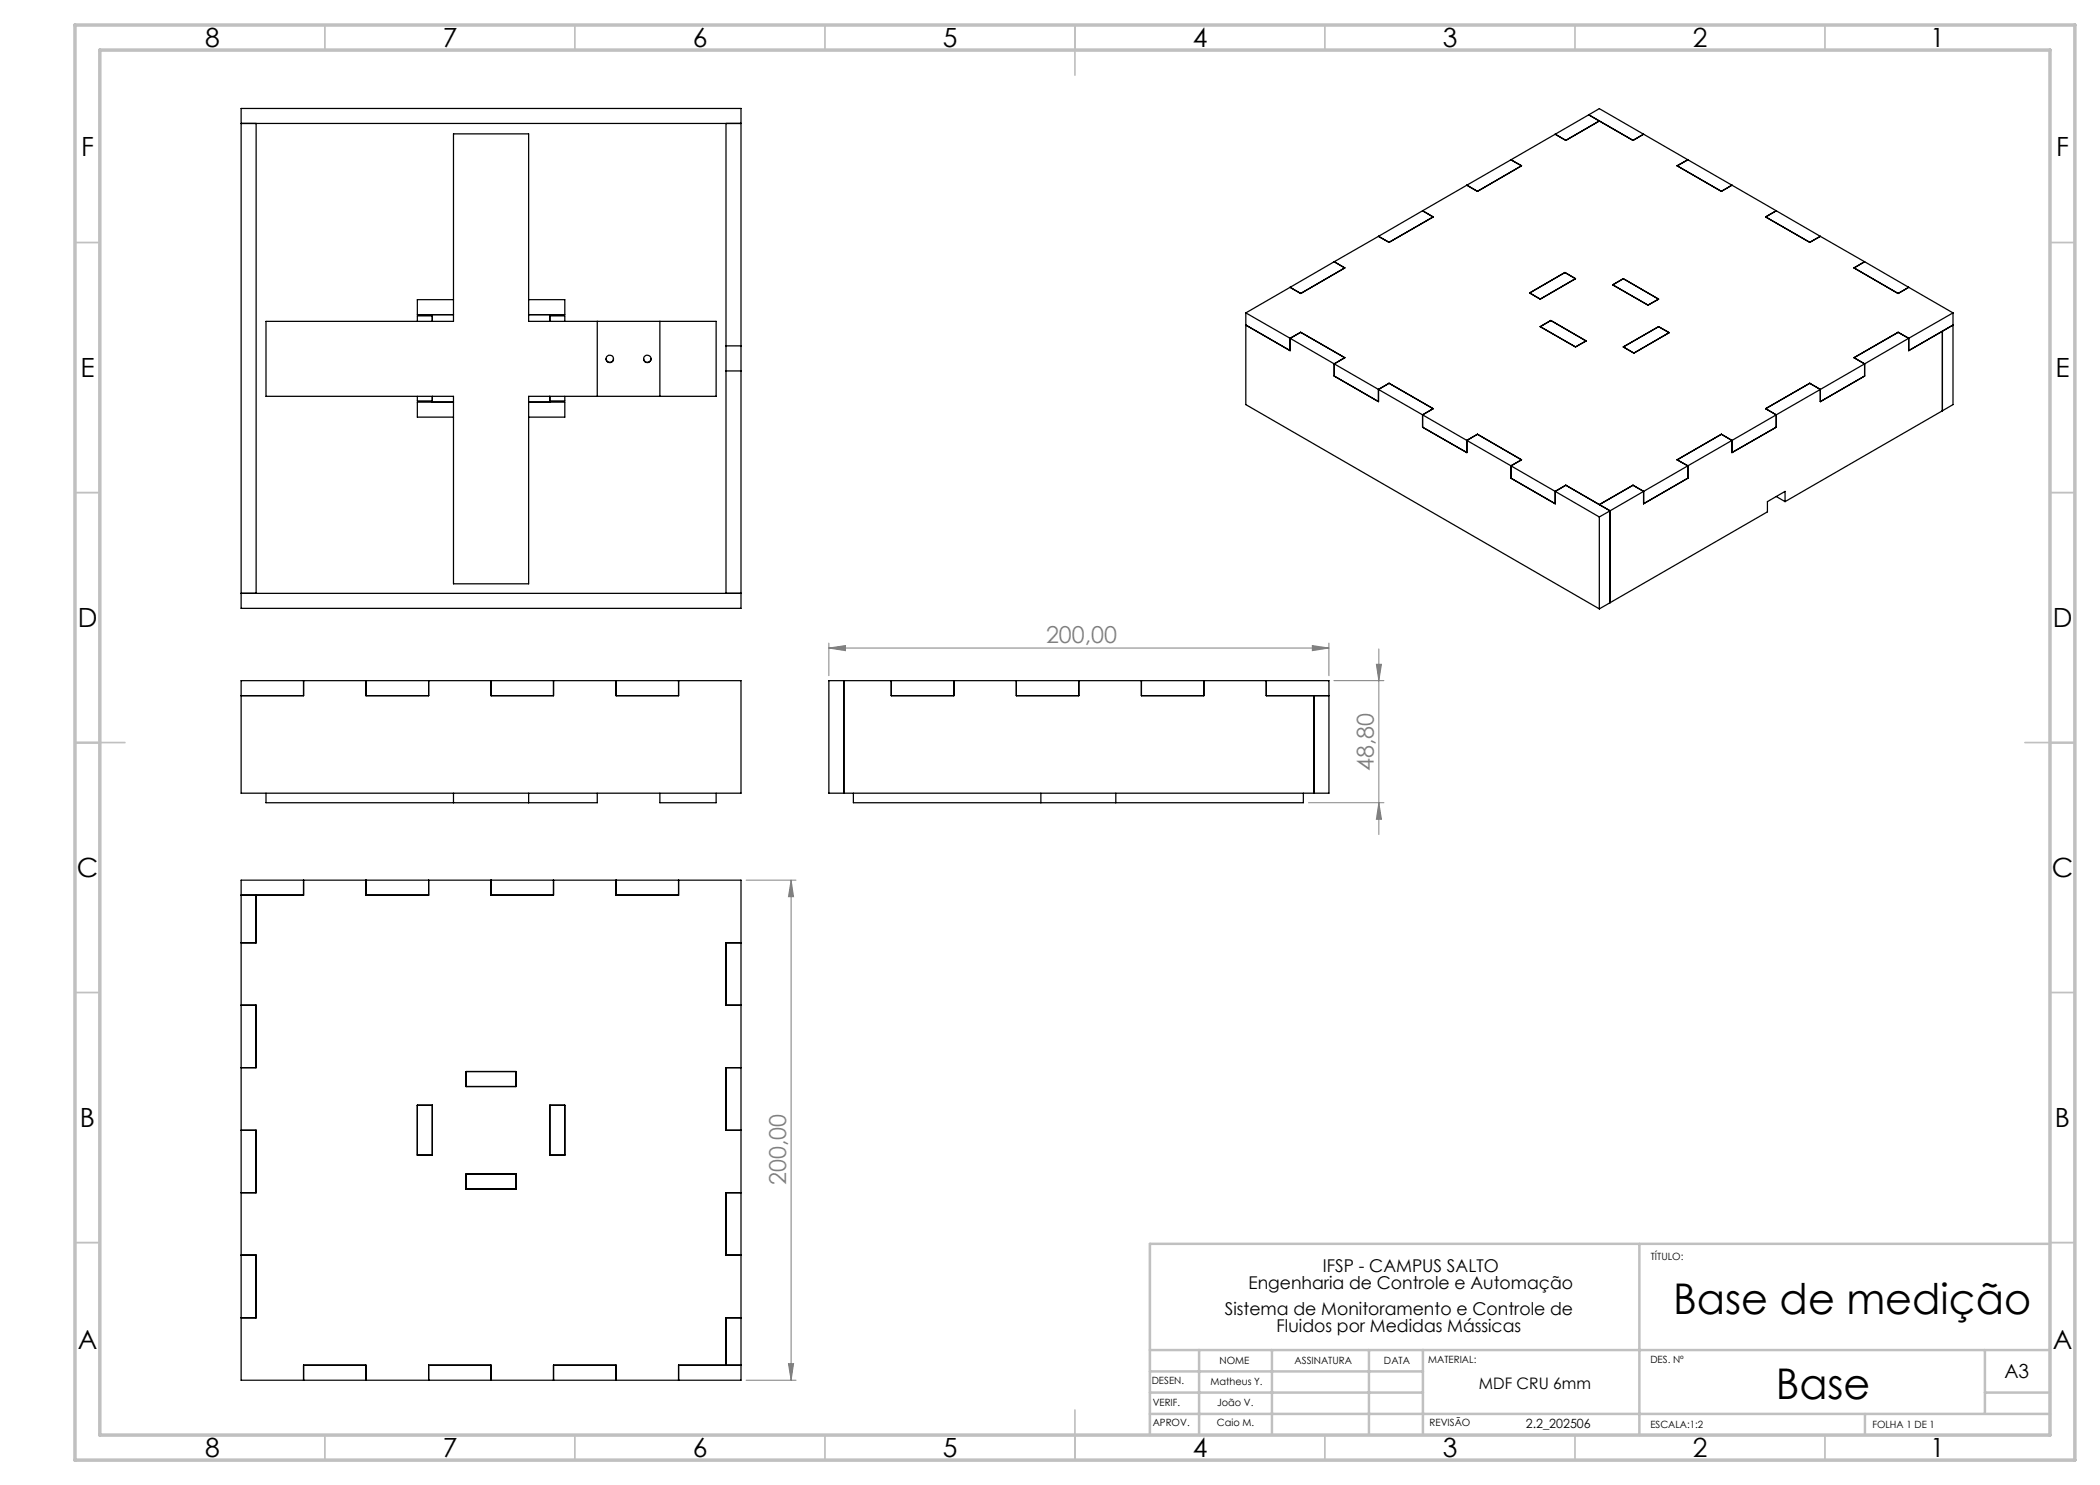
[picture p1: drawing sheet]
<svg xmlns="http://www.w3.org/2000/svg" width="420mm" height="297mm" viewBox="0 0 420 297" stroke-linecap="round" stroke-linejoin="round" font-family="sans-serif">
<g fill="none" stroke="#808080" stroke-width=".2">
<path d="M165.8 129.6l3.3-.5v1zM165.8 128.6v6.5M165.8 129.6h100M262.5 129.1l3.3 .5-3.3 .5zM265.8 128.6v6.5M266.8 136.1h10M275.3 132.9h1l-.5 3.2zM275.8 129.8v37.1M149.2 176h10M158.2 176l.5 3.3h-1zM158.2 176v100M261.7 160.5h15.1"/>
<path d="M275.8 160.5l.5 3.4h-1zM149.2 276h10M157.7 272.7h1l-.5 3.3z"/>
</g>
<g fill="none" stroke="#c0c0c0" stroke-width=".35">
<path d="M65 5v5M115 5v5M165 5v5M215 5v10M265 5v5M315 5v5M365 5v5M15 48.5h5M410 48.5h5M15 98.5h5M410 98.5h5M15 148.5h10"/>
<path d="M405 148.5h10M15 198.5h5M410 198.5h5M15 248.5h5M410 248.5h5M65 287v5M115 287v5M165 287v5M215 282v10M265 287v5M315 287v5M365 287v5"/>
</g>
<g fill="none" stroke="#c0c0c0" stroke-width=".5">
<path d="M327.9 248.8v38.2M410 248.8h-180v38.2M230 278.5h54.6M230 274.3h54.6M230 270h180M239.8 270v17M254.4 270v17M273.8 270v17M284.6 270v17M397 278.5h13M397 270v12.8M230 282.8h180"/>
<path d="M373 282.8v4.2"/>
</g>
<path d="M15 5h400v287h-400zM20 10h390v277h-390z" fill="none" stroke="#c0c0c0" stroke-width=".7"/>
<g fill="#808080">
<path d="M158.2 176l.5 3.3h-1zM157.7 272.7h1l-.5 3.3zM275.3 132.9h1l-.5 3.2zM275.8 160.5l.5 3.4h-1z"/>
<path d="M165.8 129.6l3.3-.5v1zM262.5 129.1l3.3 .5-3.3 .5z"/>
</g>
<g fill="none" stroke="#000" stroke-width=".25">
<path d="M48.2 21.7h100v100h-100zM48.2 24.7h100M51.2 24.7v94M145.2 24.7v94M293.4 37l-17.7 10.3M302.2 32l2.1 1.2-8.8 5.1-2.1-1.3M302.2 32l-8.8 5M311 26.8l-8.8 5.2M317.7 23l2.2 1.2-6.7 3.9-2.2-1.3M317.7 23l8.9 5.1 2.1-1.3M317.7 23l2.2-1.3 44.2 25.6M317.7 23l-6.7 3.8"/>
<path d="M337.6 32l-2.2 1.2 8.9 5.1 2.1-1.3M90.7 59.9h-7.2v3h7.2M105.7 59.9h7.3v3h-7.3M266.8 52.3l-17.6 10.3M266.8 52.3l2.2 1.3-8.9 5.1-2.1-1.2M275.7 47.3l-8.9 5M284.5 42.2l2.1 1.2-8.8 5.1-2.1-1.2M305.9 58.6l7.1-4.1 2.1 1.2-7.1 4.1zM322.5 57l2.2-1.3 7 4.1-2.1 1.2zM355.2 42.2l-2.1 1.2 8.8 5.1 2.2-1.2M364.1 47.3l8.8 5M372.9 52.3l17.7 10.3"/>
<path d="M372.9 52.3l-2.1 1.3 8.8 5.1 2.1-1.2M53.2 64.3h37.5v-37.5h15v37.5h37.5v15h-37.5v37.5h-15v-37.5h-37.5zM83.5 79.3v.9h3M86.5 63.2h-3v1.1M86.5 62.9v1.4M86.5 79.3v1.1M110 63.2h3v1.1M110 62.9v1.4M110 79.3v1.1M113 79.3v.9h-3M119.5 64.3v15M121.2 71.8a.74 .74 0 0 0 .8 .7 .74 .74 0 0 0 .7-.7"/>
<path d="M128.7 71.8a.74 .74 0 0 0 .8 .7 .74 .74 0 0 0 .7-.7M132 64.3v15M145.2 74.2h3M145.2 69.2h3M249.2 62.6l8.8 5.1M249.2 65l8.8 5.1v-2.4M249.2 62.6v18.3l70.7 40.9M258 67.7l2.1-1.2 8.9 5-2.2 1.3v2.4l8.9 5.1v-2.4l2.1-1.2 8.8 5-2.1 1.3v2.4l8.9 5.1v-2.4M258 67.7l35.4 20.4M308 65.3l2.2-1.2 7 4.1-2.1 1.2zM324.7 69.4l7-4.1 2.1 1.2-7 4.1zM364.1 77.9l-2.2-1.2-8.8 5 2.1 1.3"/>
<path d="M364.1 77.9l-8.9 5.1M381.7 67.7l-2.1-1.2-8.8 5 2.1 1.3v2.4l-8.8 5.1v-2.4M381.7 67.7l-17.6 10.2M381.7 67.7v2.4M388.5 66.2l2.1-1.2-8.9 5.1M388.5 66.2l-6.8 3.9M388.5 66.2v16M390.6 62.6l-8.9 5.1M390.6 62.6v18.3l-2.1 1.3M90.7 80.4h-7.2v3h7.2M105.7 80.4h7.3v3h-7.3M293.4 88.1l2.1-1.2 8.8 5.1-2.1 1.2v2.4l8.8 5.1v-2.4l2.2-1.3 8.8 5.2"/>
<path d="M293.4 88.1l26.5 15.3M337.6 93.2l-15.6 9M337.6 93.2v2.4l-8.9 5.1v-2.4l-2.1-1.3-6.7 3.9 2.1 1.3M346.4 88.1l-2.1-1.2-8.9 5.1 2.2 1.2M346.4 88.1l-8.8 5.1M355.2 83l-8.8 5.1M355.2 83v2.4l-8.8 5.1v-2.4M355.2 99.3l1.8 1M388.5 82.2l-31.5 18.1M48.2 118.7h100M319.9 103.4v18.4M322 102.2v18.3"/>
<path d="M322 102.2l-2.1 1.2M357 100.3v-2l-3.5 2v2.1l-31.5 18.1M48.2 136.1h100v22.5h-100zM60.7 136.1v3h-12.5M73.2 136.1v3h12.5v-3M98.2 136.1v3h12.5v-3M123.2 136.1v3h12.5v-3M165.8 136.1h100v22.5h-100zM168.8 136.1v22.5M178.3 136.1v3h12.5v-3M203.3 136.1v3h12.5v-3M228.3 136.1v3h12.5v-3"/>
<path d="M253.3 136.1v3h12.5M262.8 139.1v19.5M322 120.5l-2.1 1.3M53.2 158.6v1.9h66.3v-1.9M90.7 158.6v1.9M105.7 158.6v1.9M132 158.6v1.9h11.2v-1.9M170.7 158.6v1.9h90v-1.9M208.2 158.6v1.9M223.2 158.6v1.9M48.2 176h100v100h-100zM51.2 179v9.6h-3"/>
<path d="M60.7 176v3h-12.5M73.2 176v3h12.5v-3M98.2 176v3h12.5v-3M123.2 176v3h12.5v-3M148.2 188.6h-3v12.4h3M48.2 201h3v12.5h-3M93.2 214.3h10v3h-10zM148.2 213.5h-3v12.6h3M48.2 226.1h3v12.4h-3M83.5 221h3v10h-3zM93.2 234.8h10v3h-10zM110 221h3v10h-3z"/>
<path d="M148.2 238.5h-3v12.5h3M48.2 251h3v12.6h-3M60.7 276v-3h12.5v3M85.7 276v-3h12.5v3M110.7 276v-3h12.5v3M148.2 273h-12.5v3M148.2 263.6h-3v9.4"/>
<circle cx="121.9" cy="71.8" r=".76"/>
<circle cx="129.5" cy="71.8" r=".76"/>
</g>
<g font-size="8.5">
<text x="334.6" y="262.9">Base de medição</text>
<text x="355.1" y="279.7">Base</text>
</g>
<g font-size="5.3">
<text x="41" y="9.5">8</text>
<text x="88.5" y="9.5">7</text>
<text x="138.5" y="9.5">6</text>
<text x="188.5" y="9.5">5</text>
<text x="238.5" y="9.5">4</text>
<text x="288.5" y="9.5">3</text>
<text x="338.5" y="9.5">2</text>
<text x="386" y="9.5">1</text>
<text x="16.2" y="31.2">F</text>
<text x="411.2" y="31.2">F</text>
<text x="16.1" y="75.5">E</text>
<text x="411.1" y="75.5">E</text>
<text x="15.5" y="125.5">D</text>
<text x="410.5" y="125.5">D</text>
<text x="15.4" y="175.5">C</text>
<text x="410.4" y="175.5">C</text>
<text x="16" y="225.5">B</text>
<text x="411" y="225.5">B</text>
<text x="15.5" y="269.8">A</text>
<text x="410.5" y="269.8">A</text>
<text x="41" y="291.5">8</text>
<text x="88.5" y="291.5">7</text>
<text x="138.5" y="291.5">6</text>
<text x="188.5" y="291.5">5</text>
<text x="238.5" y="291.5">4</text>
<text x="288.5" y="291.5">3</text>
<text x="338.5" y="291.5">2</text>
<text x="386" y="291.5">1</text>
</g>
<g font-size="4.7" fill="#808080">
<text x="209.2" y="128.6">200,00</text>
<text x="274.8" y="154.2" transform="rotate(-90 274.8 154.2)">48,80</text>
<text x="157.2" y="237" transform="rotate(-90 157.2 237)">200,00</text>
</g>
<text font-size="3.9" x="400.9" y="275.5">A3</text>
<g font-size="3.5">
<text x="249.7" y="257.9">Engenharia de Controle e Automação</text>
<text x="264.6" y="254.3">IFSP - CAMPUS SALTO</text>
<text x="245" y="262.9">Sistema de Monitoramento e Controle de</text>
<text x="255.3" y="266.5">Fluidos por Medidas Mássicas</text>
</g>
<text font-size="3.2" x="295.8" y="277.9">MDF CRU 6mm</text>
<text font-size="2.5" x="305.2" y="285.6">2.2_202506</text>
<g font-size="2">
<text x="330.2" y="251.9">TÍTULO:</text>
<text x="243.9" y="272.8">NOME</text>
<text x="258.9" y="272.9">ASSINATURA</text>
<text x="276.8" y="272.7">DATA</text>
<text x="285.6" y="272.5">MATERIAL:</text>
<text x="330.1" y="272.5">DES. Nº</text>
<text x="230.4" y="276.9">DESEN.</text>
<text x="230.5" y="281.1">VERIF.</text>
<text x="242.1" y="276.9">Matheus Y.</text>
<text x="243.4" y="281.1">João V.</text>
<text x="230.5" y="285.2">APROV.</text>
<text x="243.4" y="285.2">Caio M.</text>
<text x="285.9" y="285.2">REVISÃO</text>
<text x="330.1" y="285.6">ESCALA:1:2</text>
<text x="374.5" y="285.6">FOLHA 1 DE 1</text>
</g>
</svg>
